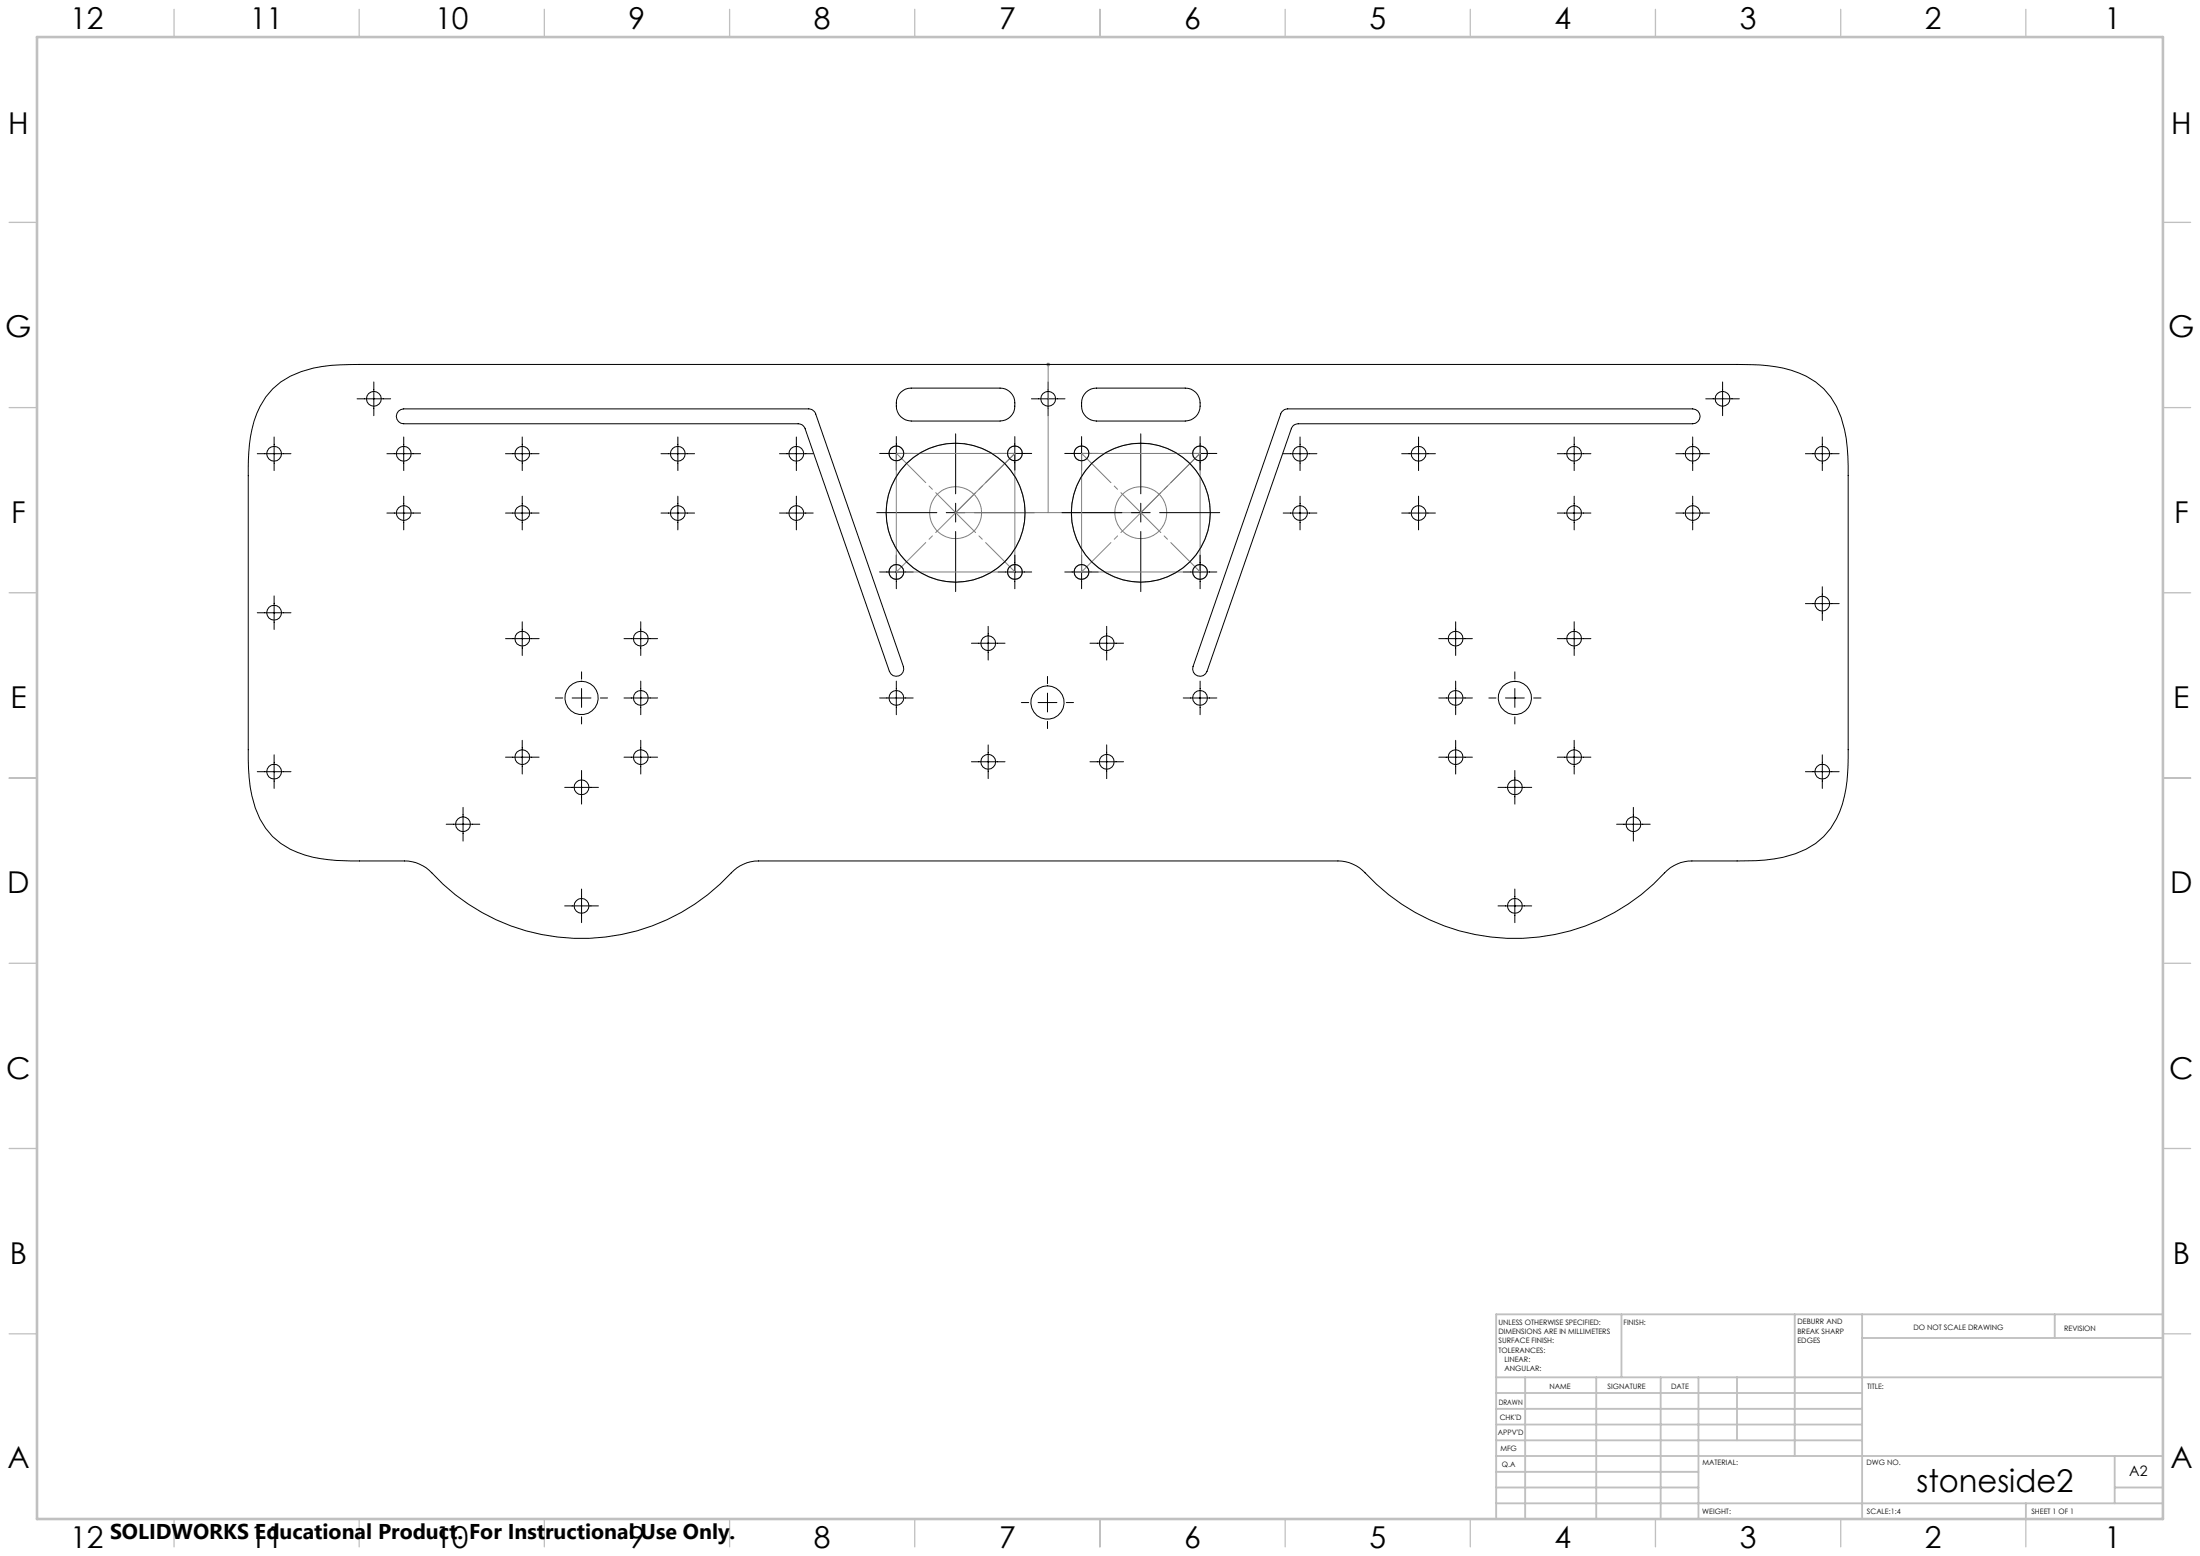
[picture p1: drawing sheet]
<svg xmlns="http://www.w3.org/2000/svg" width="594mm" height="420mm" viewBox="0 0 594 420" stroke-linecap="round" stroke-linejoin="round" font-family="sans-serif">
<g fill="none" stroke="#808080" stroke-width=".27">
<path d="M282.5 98.4h1M282.6 98l.8 .7M283 97.9v40.5M283.4 98l-.8 .7M242 122.4h32v32h-32zM274 122.4l-16 16h50l16-16M292 122.4h32v32h-32z"/>
<circle cx="242" cy="122.4" r="2"/>
<circle cx="258" cy="138.4" r="7"/>
<circle cx="258" cy="138.4" r="18.8"/>
<circle cx="274" cy="122.4" r="2"/>
<circle cx="292" cy="122.4" r="2"/>
<circle cx="308" cy="138.4" r="7"/>
<circle cx="308" cy="138.4" r="18.8"/>
<circle cx="324" cy="122.4" r="1.99"/>
<circle cx="242" cy="154.4" r="2"/>
<circle cx="274" cy="154.4" r="2"/>
<circle cx="292" cy="154.4" r="2"/>
<circle cx="324" cy="154.4" r="1.99"/>
</g>
<g fill="none" stroke="#c0c0c0" stroke-width=".35">
<path d="M47 2.5v7.5M97 2.5v7.5M147 2.5v7.5M197 2.5v7.5M247 2.5v7.5M297 2.5v7.5M347 2.5v7.5M397 2.5v7.5M447 2.5v7.5M497 2.5v7.5M547 2.5v7.5M2.5 60h7.5"/>
<path d="M584 60h7.5M2.5 110h7.5M584 110h7.5M2.5 160h7.5M584 160h7.5M2.5 210h7.5M584 210h7.5M2.5 260h7.5M584 260h7.5M2.5 310h7.5M584 310h7.5M2.5 360h7.5"/>
<path d="M584 360h7.5M47 410v7.5M97 410v7.5M147 410v7.5M197 410v7.5M247 410v7.5M297 410v7.5M347 410v7.5M397 410v7.5M447 410v7.5M497 410v7.5M547 410v7.5"/>
</g>
<g fill="none" stroke="#c0c0c0" stroke-width=".5">
<path d="M437.8 354.8v17M484.6 354.8v38.2M502.8 354.8v55.2M554.8 354.8v6.4M584 354.8h-180v55.2M404 371.8h180M404 376h98.8M411.8 371.8v38.2M431 371.8v38.2M448.4 371.8v38.2M458.6 371.8v38.2M469 371.8v17"/>
<path d="M502.8 361.2h81.2M404 388.8h98.8M404 384.5h98.8M404 380.3h98.8M404 397.3h54.6M404 393h180M571 393v12.8M404 405.8h180M404 401.5h54.6M547 405.8v4.2M571 401.5h13"/>
</g>
<path d="M10 10h574v400h-574z" fill="none" stroke="#c0c0c0" stroke-width=".7"/>
<g fill="none" stroke="#000" stroke-width=".27">
<path d="M73.6 105a25.6 25.6 0 0 1 15.8-6.4l7.6-.2h372a44.2 44.2 0 0 1 16.7 2.3 19.2 19.2 0 0 1 12.3 15.2 52.8 52.8 0 0 1 1 12.5v74a43.3 43.3 0 0 1-2.3 16.7 18.8 18.8 0 0 1-12 11.4 45.9 45.9 0 0 1-15.7 1.9h-12.2a10.2 10.2 0 0 0-7.4 3.2 55.1 55.1 0 0 1-81.6-.7 10.1 10.1 0 0 0-6.6-2.5h-156.4a10.2 10.2 0 0 0-7.4 3.2 55.1 55.1 0 0 1-81.5-.7l-1.7-1.2a9.3 9.3 0 0 0-5-1.3h-12.2a44.2 44.2 0 0 1-16.7-2.3 19.2 19.2 0 0 1-12.3-15.3 52.8 52.8 0 0 1-1-12.4v-74a43.6 43.6 0 0 1 2.3-16.8l2.5-4.4zM74 118v9M96.4 107.7h9.1M100.9 103.1v9.1M107.6 111l.6-.5 .8-.1h109.4a2.07 2.07 0 0 1 1.8 1.3l23.7 68.2a2 2 0 0 1-1.2 2.5 2 2 0 0 1-2.6-1.2l-22.7-65.5a1.89 1.89 0 0 0-1.9-1.3h-106.5a2.01 2.01 0 0 1-1.8-1.3 2.01 2.01 0 0 1 .4-2.1zM109 118v9M141 118v9M183 118v9M215 118v9M242 117.8v9.1M243.2 105.9a3.8 3.8 0 0 1 2.8-1.1h24a4.1 4.1 0 0 1 4 4.8 4 4 0 0 1-4 4h-24a4.3 4.3 0 0 1-3.9-5.6l.6-1.5zM258 117.1v16.2"/>
<path d="M274 117.8v9.1M278.5 107.7h9M283 103.1v9.1M292 117.8v9.1M293.2 105.9a3.8 3.8 0 0 1 2.8-1.1h24a4.1 4.1 0 0 1 4 4.8 4 4 0 0 1-4 4h-24a4.3 4.3 0 0 1-3.9-5.6l.2-.8zM308 117.1v16.2M324 117.8v9.1M346.1 111.2l.7-.6 .9-.2h109.3a2.01 2.01 0 0 1 2 2 2.01 2.01 0 0 1-2 2h-106.5a1.89 1.89 0 0 0-1.8 1.3l-22.8 65.5a2 2 0 0 1-2.5 1.2 2 2 0 0 1-1.3-2.5zM351 118v9M383 118v9M425 118v9M457 118v9"/>
<path d="M460.6 107.7h9M465.1 103.1v9.1M492 118v9M69.5 122.5h9.1M104.5 122.5h9.1M104.5 138.5h9.1M109 133.9v9.1M136.5 122.5h9.1M136.5 138.5h9.1M141 133.9v9.1M178.5 122.5h9M178.5 138.5h9"/>
<path d="M183 133.9v9.1M210.5 122.5h9.1M210.5 138.5h9.1M215 133.9v9.1M236.7 138.4h16.2M237.5 122.4h9.1M255.5 138.4h5.1M258 135.8v5.1M263.1 138.4h16.2M269.5 122.4h9.1M286.7 138.4h16.2M287.5 122.4h9"/>
<path d="M305.5 138.4h5.1M308 135.8v5.1M313.1 138.4h16.2M319.5 122.4h9M346.5 122.5h9.1M346.5 138.5h9.1M351 133.9v9.1M378.5 122.5h9.1M378.5 138.5h9.1M383 133.9v9.1M420.5 122.5h9M420.5 138.5h9"/>
<path d="M425 133.9v9.1M452.5 122.5h9.1M452.5 138.5h9.1M457 133.9v9.1M487.5 122.5h9.1M237.5 154.4h9.1M242 149.8v9.1M258 143.5v16.2M269.5 154.4h9.1M274 149.8v9.1M287.5 154.4h9M292 149.8v9.1"/>
<path d="M308 143.5v16.2M319.5 154.4h9M324 149.8v9.1M492 158.4v9.1M69.5 165.4h9.1M74 160.8v9.1M136.5 172.4h9.1M141 167.8v9.1M168.5 172.4h9.1M173 167.8v9.1M262.3 173.6h9.1M266.8 169.1v9.1"/>
<path d="M294.3 173.6h9.1M298.8 169.1v9.1M388.5 172.4h9M393 167.8v9.1M420.5 172.4h9M425 167.8v9.1M487.5 162.9h9.1M141 199.8v9.1M150 188.4h1.9M154.5 188.4h5.1M157 181.3v2M157 185.9v5"/>
<path d="M157 193.5v1.9M162.1 188.4h1.9M168.5 188.4h9.1M173 183.9v9M173 199.8v9.1M237.5 188.4h9.1M242 183.9v9M275.8 189.6h1.9M280.3 189.6h5.1M282.8 182.6v2M282.8 187.1v5.1M282.8 194.7v2"/>
<path d="M287.9 189.6h1.9M319.5 188.4h9M324 183.9v9M388.5 188.4h9M393 183.9v9M393 199.8v9.1M402 188.4h1.9M406.5 188.4h5.1M409 181.3v2M409 185.9v5M409 193.5v1.9M414.1 188.4h2"/>
<path d="M425 199.8v9.1M69.5 208.3h9.1M74 203.7v9.1M125 217.9v9.1M136.5 204.4h9.1M152.5 212.5h9.1M157 208v9M168.5 204.4h9.1M262.3 205.6h9.1M266.8 201.1v9.1M294.3 205.6h9.1M298.8 201.1v9.1"/>
<path d="M388.5 204.4h9M404.5 212.5h9.1M409 208v9M420.5 204.4h9M441 217.9v9.1M487.5 208.3h9.1M492 203.7v9.1M120.5 222.5h9M157 240v9M409 240v9M436.5 222.5h9.1M152.5 244.5h9.1"/>
<path d="M404.5 244.5h9.1"/>
<circle cx="100.9" cy="107.6" r="2"/>
<circle cx="283" cy="107.6" r="2.01"/>
<circle cx="465.1" cy="107.6" r="2.01"/>
<circle cx="74" cy="122.5" r="1.99"/>
<circle cx="109" cy="122.5" r="1.99"/>
<circle cx="109" cy="138.5" r="2"/>
<circle cx="141" cy="122.5" r="1.99"/>
<circle cx="141" cy="138.5" r="2"/>
<circle cx="183" cy="122.5" r="2"/>
<circle cx="183" cy="138.5" r="2.01"/>
<circle cx="215" cy="122.5" r="2"/>
<circle cx="215" cy="138.5" r="2.01"/>
<circle cx="242" cy="122.4" r="2"/>
<circle cx="258" cy="138.4" r="18.7"/>
<circle cx="274" cy="122.4" r="2.01"/>
<circle cx="292" cy="122.4" r="2.01"/>
<circle cx="308" cy="138.4" r="18.7"/>
<circle cx="324" cy="122.4" r="2.01"/>
<circle cx="351" cy="122.5" r="1.99"/>
<circle cx="351" cy="138.5" r="2"/>
<circle cx="383" cy="122.5" r="1.99"/>
<circle cx="383" cy="138.5" r="2"/>
<circle cx="425" cy="122.5" r="2"/>
<circle cx="425" cy="138.5" r="2.01"/>
<circle cx="457" cy="122.5" r="2"/>
<circle cx="457" cy="138.5" r="2.01"/>
<circle cx="492" cy="122.5" r="1.99"/>
<circle cx="242" cy="154.4" r="2"/>
<circle cx="274" cy="154.4" r="2.01"/>
<circle cx="292" cy="154.4" r="2.01"/>
<circle cx="324" cy="154.4" r="2.01"/>
<circle cx="74" cy="165.4" r="2"/>
<circle cx="141" cy="172.4" r="2"/>
<circle cx="173" cy="172.4" r="2.01"/>
<circle cx="266.8" cy="173.6" r="2"/>
<circle cx="298.8" cy="173.6" r="2.01"/>
<circle cx="393" cy="172.4" r="2.01"/>
<circle cx="425" cy="172.4" r="2.01"/>
<circle cx="492" cy="162.9" r="2"/>
<circle cx="157" cy="188.4" r="4.5"/>
<circle cx="173" cy="188.4" r="2.01"/>
<circle cx="242" cy="188.4" r="2"/>
<circle cx="282.8" cy="189.6" r="4.5"/>
<circle cx="324" cy="188.4" r="2.01"/>
<circle cx="393" cy="188.4" r="2.01"/>
<circle cx="409" cy="188.4" r="4.5"/>
<circle cx="74" cy="208.3" r="2"/>
<circle cx="141" cy="204.4" r="2"/>
<circle cx="157" cy="212.5" r="2.01"/>
<circle cx="173" cy="204.4" r="2.01"/>
<circle cx="266.8" cy="205.6" r="2"/>
<circle cx="298.8" cy="205.6" r="2.01"/>
<circle cx="393" cy="204.4" r="2.01"/>
<circle cx="409" cy="212.5" r="2.01"/>
<circle cx="425" cy="204.4" r="2.01"/>
<circle cx="492" cy="208.3" r="2"/>
<circle cx="125" cy="222.5" r="2.01"/>
<circle cx="441" cy="222.5" r="2"/>
<circle cx="157" cy="244.5" r="2.01"/>
<circle cx="409" cy="244.5" r="2.01"/>
</g>
<path d="M242 122.4l32 32M292 122.4l32 32M242 154.4l32-32M292 154.4l32-32" fill="none" stroke="#808080" stroke-width=".27" stroke-dasharray="15.2 1.3 1.3 1.3" stroke-dashoffset="4"/>
<text font-size="8.5" x="517.4" y="402.7">stoneside2</text>
<g font-size="8.1">
<text x="19" y="8">12</text>
<text x="67.5" y="8">11</text>
<text x="117.5" y="8">10</text>
<text x="169.7" y="8">9</text>
<text x="219.7" y="8">8</text>
<text x="269.7" y="8">7</text>
<text x="319.7" y="8">6</text>
<text x="369.7" y="8">5</text>
<text x="419.7" y="8">4</text>
<text x="469.7" y="8">3</text>
<text x="519.7" y="8">2</text>
<text x="568.2" y="8">1</text>
<text x="2.2" y="36.1">H</text>
<text x="586.2" y="36.1">H</text>
<text x="1.4" y="91.1">G</text>
<text x="585.4" y="91.1">G</text>
<text x="3" y="141.1">F</text>
<text x="587" y="141.1">F</text>
<text x="2.8" y="191.1">E</text>
<text x="586.8" y="191.1">E</text>
<text x="2" y="241.1">D</text>
<text x="586" y="241.1">D</text>
<text x="1.7" y="291.1">C</text>
<text x="585.7" y="291.1">C</text>
<text x="2.7" y="341.1">B</text>
<text x="586.7" y="341.1">B</text>
<text x="2" y="396.1">A</text>
<text x="586" y="396.1">A</text>
<text x="19" y="418">12</text>
<text x="67.5" y="418">11</text>
<text x="117.5" y="418">10</text>
<text x="169.7" y="418">9</text>
<text x="219.7" y="418">8</text>
<text x="269.7" y="418">7</text>
<text x="319.7" y="418">6</text>
<text x="369.7" y="418">5</text>
<text x="419.7" y="418">4</text>
<text x="469.7" y="418">3</text>
<text x="519.7" y="418">2</text>
<text x="568.2" y="418">1</text>
</g>
<text font-size="5.8" x="29.7" y="415.3">SOLIDWORKS Educational Product. For Instructional Use Only.</text>
<text font-size="3.9" x="574.9" y="398.5">A2</text>
<g font-size="2">
<text x="404.6" y="357.6">UNLESS OTHERWISE SPECIFIED:</text>
<text x="438.4" y="357.6">FINISH:</text>
<text x="485.3" y="357.5">DEBURR AND</text>
<text x="485.3" y="360">BREAK SHARP</text>
<text x="516.6" y="359">DO NOT SCALE DRAWING</text>
<text x="557.3" y="359.2">REVISION</text>
<text x="404.6" y="360.1">DIMENSIONS ARE IN MILLIMETERS</text>
<text x="404.6" y="362.6">SURFACE FINISH:</text>
<text x="404.6" y="365.1">TOLERANCES:</text>
<text x="485.3" y="362.5">EDGES</text>
<text x="406.2" y="367.6">LINEAR:</text>
<text x="406.2" y="370.1">ANGULAR:</text>
<text x="418.3" y="375">NAME</text>
<text x="434" y="374.9">SIGNATURE</text>
<text x="451.2" y="374.9">DATE</text>
<text x="504.1" y="374.9">TITLE:</text>
<text x="404.6" y="379.1">DRAWN</text>
<text x="404.9" y="383.3">CHK'D</text>
<text x="404.4" y="387.4">APPV'D</text>
<text x="405.1" y="391.8">MFG</text>
<text x="405.5" y="396">Q.A</text>
<text x="459.6" y="395.5">MATERIAL:</text>
<text x="504" y="395.5">DWG NO.</text>
<text x="459.6" y="408.5">WEIGHT:</text>
<text x="504.1" y="408.6">SCALE:1:4</text>
<text x="548.5" y="408.6">SHEET 1 OF 1</text>
</g>
</svg>
